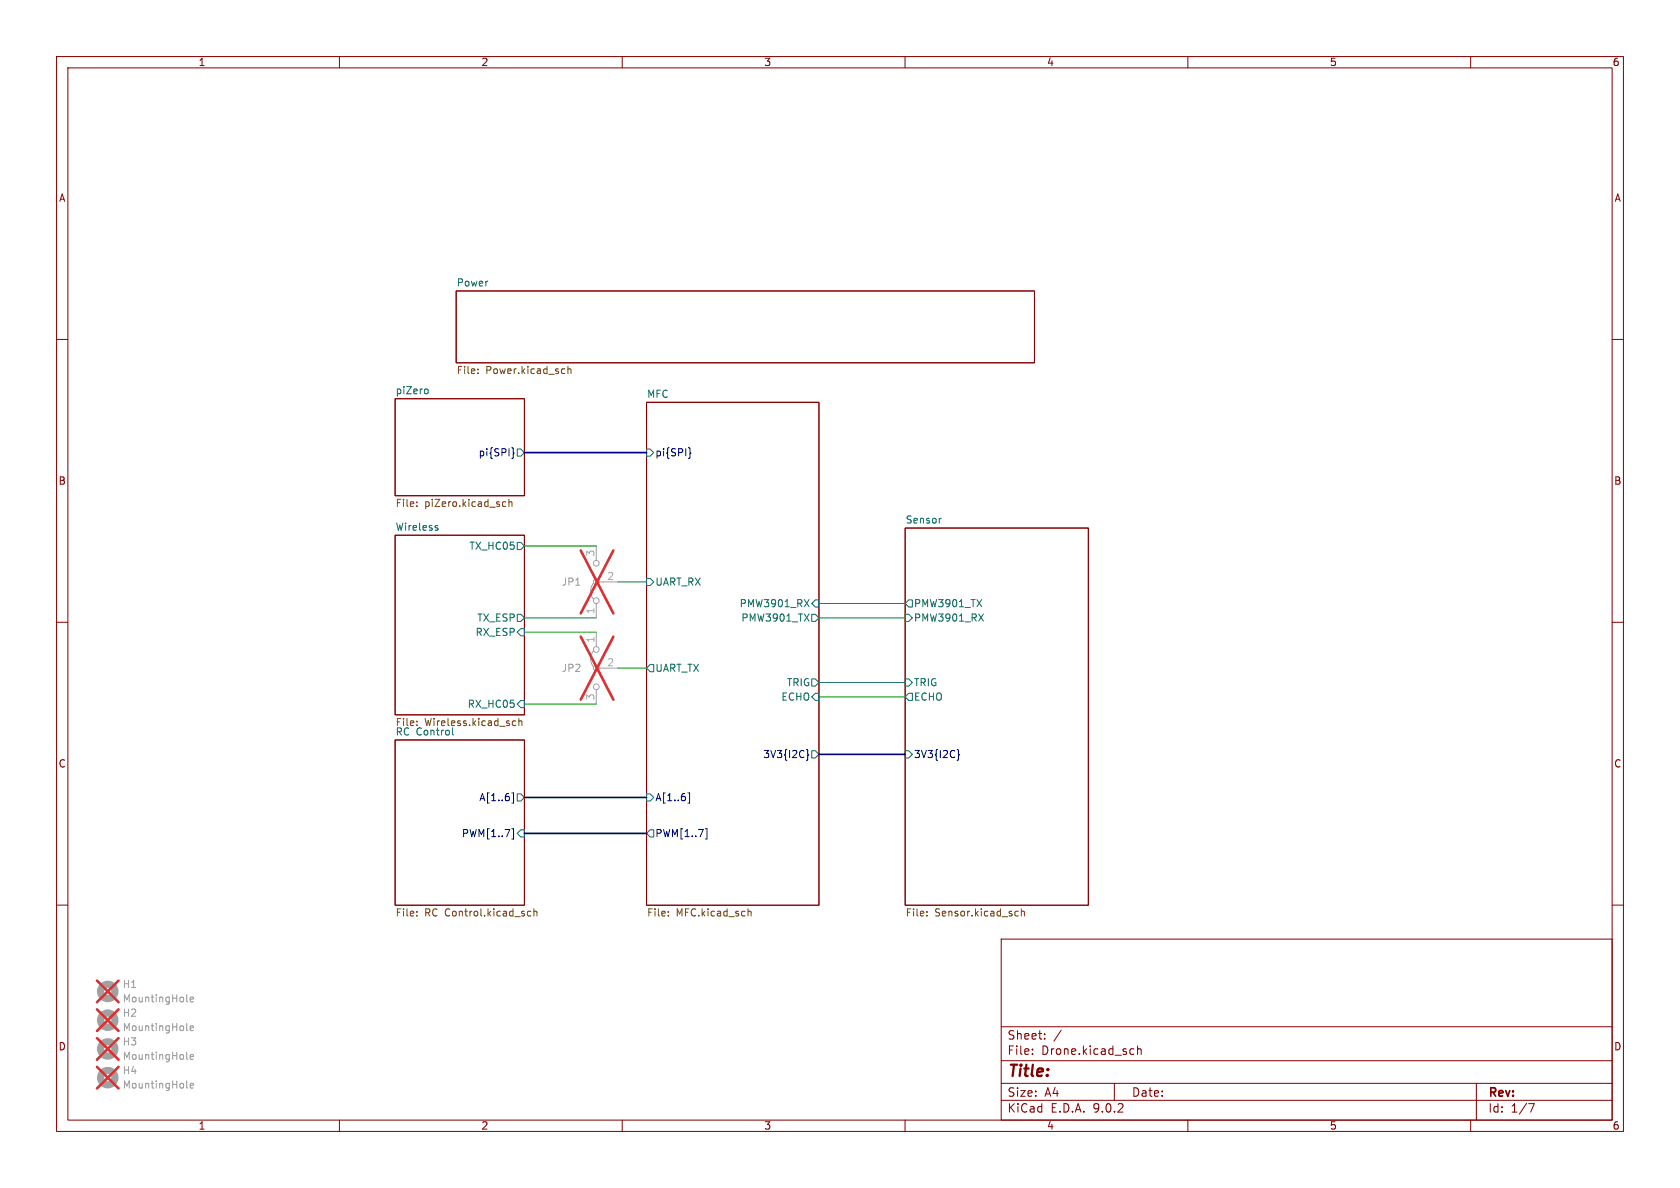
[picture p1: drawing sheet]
(kicad_sch
 (version 20250114)
 (generator "eeschema")
 (generator_version "9.0")
 (paper "A4")
 (lib_symbols
  (symbol "Jumper:Jumper_3_Bridged12"
   (pin_names
    (offset 0) (hide yes)) (exclude_from_sim no) (in_bom no) (on_board yes)
   (property "Reference" "JP" (at -2.54 -2.54 0) (effects (font (size 1.27 1.27))))
   (property "Value" "Jumper_3_Bridged12" (at 0 2.794 0) (effects (font (size 1.27 1.27))))
   (property "Footprint" "" (at 0 0 0) (effects (font (size 1.27 1.27)) (hide yes)))
   (property "Datasheet" "~" (at 0 0 0) (effects (font (size 1.27 1.27)) (hide yes)))
   (property "Description" "Jumper, 3-pole, pins 1+2 closed/bridged" (at 0 0 0) (effects (font (size 1.27 1.27)) (hide yes)))
   (symbol "Jumper_3_Bridged12_0_0"
    (circle (center -3.302 0) (radius 0.508) (stroke (width 0) (type default)) (fill (type none)))
    (circle (center 0 0) (radius 0.508) (stroke (width 0) (type default)) (fill (type none)))
    (circle (center 3.302 0) (radius 0.508) (stroke (width 0) (type default)) (fill (type none))))
   (symbol "Jumper_3_Bridged12_0_1"
    (arc (start -3.048 0.508) (mid -1.651 0.9912) (end -0.254 0.508) (stroke (width 0) (type default)) (fill (type none)))
    (polyline (pts (xy 0 -1.27) (xy 0 -0.508)) (stroke (width 0) (type default)) (fill (type none))))
   (symbol "Jumper_3_Bridged12_1_1"
    (pin passive line (at -6.35 0 0) (length 2.54) (name "A" (effects (font (size 1.27 1.27)))) (number "1" (effects (font (size 1.27 1.27)))))
    (pin passive line (at 0 -3.81 90) (length 2.54) (name "C" (effects (font (size 1.27 1.27)))) (number "2" (effects (font (size 1.27 1.27)))))
    (pin passive line (at 6.35 0 180) (length 2.54) (name "B" (effects (font (size 1.27 1.27)))) (number "3" (effects (font (size 1.27 1.27))))))
   (embedded_fonts no))
  (symbol "Mechanical:MountingHole"
   (pin_names
    (offset 1.016)) (exclude_from_sim no) (in_bom no) (on_board yes)
   (property "Reference" "H" (at 0 5.08 0) (effects (font (size 1.27 1.27))))
   (property "Value" "MountingHole" (at 0 3.175 0) (effects (font (size 1.27 1.27))))
   (property "Footprint" "" (at 0 0 0) (effects (font (size 1.27 1.27)) (hide yes)))
   (property "Datasheet" "~" (at 0 0 0) (effects (font (size 1.27 1.27)) (hide yes)))
   (property "Description" "Mounting Hole without connection" (at 0 0 0) (effects (font (size 1.27 1.27)) (hide yes)))
   (symbol "MountingHole_0_1"
    (circle (center 0 0) (radius 1.27) (stroke (width 1.27) (type default)) (fill (type none))))
   (embedded_fonts no)))
 (wire
  (pts (xy 92.71 111.76) (xy 105.41 111.76))
  (stroke (width 0) (type default)))
 (wire
  (pts (xy 144.78 109.22) (xy 160.02 109.22))
  (stroke (width 0) (type default)))
 (bus
  (pts (xy 92.71 80.01) (xy 114.3 80.01))
  (stroke (width 0) (type default)))
 (bus
  (pts (xy 92.71 147.32) (xy 114.3 147.32))
  (stroke (width 0) (type default)))
 (wire
  (pts (xy 92.71 96.52) (xy 105.41 96.52))
  (stroke (width 0) (type default)))
 (wire
  (pts (xy 109.22 118.11) (xy 114.3 118.11))
  (stroke (width 0) (type default)))
 (wire
  (pts (xy 144.78 120.65) (xy 160.02 120.65))
  (stroke (width 0) (type default)))
 (bus
  (pts (xy 144.78 133.35) (xy 160.02 133.35))
  (stroke (width 0) (type default)))
 (wire
  (pts (xy 92.71 109.22) (xy 105.41 109.22))
  (stroke (width 0) (type default)))
 (wire
  (pts (xy 144.78 123.19) (xy 160.02 123.19))
  (stroke (width 0) (type default)))
 (wire
  (pts (xy 92.71 124.46) (xy 105.41 124.46))
  (stroke (width 0) (type default)))
 (wire
  (pts (xy 144.78 106.68) (xy 160.02 106.68))
  (stroke (width 0) (type default)))
 (bus
  (pts (xy 92.71 140.97) (xy 114.3 140.97))
  (stroke (width 0) (type default)))
 (wire
  (pts (xy 109.22 102.87) (xy 114.3 102.87))
  (stroke (width 0) (type default)))
 (symbol
  (lib_id "Jumper:Jumper_3_Bridged12")
  (at 105.41 102.87 90)
  (unit 1)
  (exclude_from_sim no)
  (in_bom no)
  (on_board yes)
  (dnp yes)
  (fields_autoplaced yes)
  (property "Reference" "JP1" (at 102.87 102.8699 90) (effects (font (size 1.27 1.27)) (justify left)))
  (property "Value" "Jumper_3_Bridged12" (at 101.6 102.87 0) (effects (font (size 1.27 1.27)) (hide yes)))
  (property "Footprint" "Jumper:SolderJumper-3_P1.3mm_Bridged12_RoundedPad1.0x1.5mm" (at 105.41 102.87 0) (effects (font (size 1.27 1.27)) (hide yes)))
  (property "Datasheet" "~" (at 105.41 102.87 0) (effects (font (size 1.27 1.27)) (hide yes)))
  (property "Description" "Jumper, 3-pole, pins 1+2 closed/bridged" (at 105.41 102.87 0) (effects (font (size 1.27 1.27)) (hide yes)))
  (property "MANUFACTURER_PART_NUMBER" "" (at 105.41 102.87 90) (effects (font (size 1.27 1.27)) (hide yes)))
  (property "VENDOR" "" (at 105.41 102.87 90) (effects (font (size 1.27 1.27)) (hide yes)))
  (pin "1")
  (pin "2")
  (pin "3"))
 (symbol
  (lib_id "Jumper:Jumper_3_Bridged12")
  (at 105.41 118.11 90)
  (mirror x)
  (unit 1)
  (exclude_from_sim no)
  (in_bom no)
  (on_board yes)
  (dnp yes)
  (property "Reference" "JP2" (at 102.87 118.1101 90) (effects (font (size 1.27 1.27)) (justify left)))
  (property "Value" "Jumper_3_Bridged12" (at 101.6 118.11 0) (effects (font (size 1.27 1.27)) (hide yes)))
  (property "Footprint" "Jumper:SolderJumper-3_P1.3mm_Bridged12_RoundedPad1.0x1.5mm" (at 105.41 118.11 0) (effects (font (size 1.27 1.27)) (hide yes)))
  (property "Datasheet" "~" (at 105.41 118.11 0) (effects (font (size 1.27 1.27)) (hide yes)))
  (property "Description" "Jumper, 3-pole, pins 1+2 closed/bridged" (at 105.41 118.11 0) (effects (font (size 1.27 1.27)) (hide yes)))
  (property "MANUFACTURER_PART_NUMBER" "" (at 105.41 118.11 90) (effects (font (size 1.27 1.27)) (hide yes)))
  (property "VENDOR" "" (at 105.41 118.11 90) (effects (font (size 1.27 1.27)) (hide yes)))
  (pin "1")
  (pin "2")
  (pin "3"))
 (symbol
  (lib_id "Mechanical:MountingHole")
  (at 19.05 190.5 0)
  (unit 1)
  (exclude_from_sim no)
  (in_bom no)
  (on_board yes)
  (dnp yes)
  (fields_autoplaced yes)
  (property "Reference" "H4" (at 21.59 189.2299 0) (effects (font (size 1.27 1.27)) (justify left)))
  (property "Value" "MountingHole" (at 21.59 191.7699 0) (effects (font (size 1.27 1.27)) (justify left)))
  (property "Footprint" "MountingHole:MountingHole_2.2mm_M2" (at 19.05 190.5 0) (effects (font (size 1.27 1.27)) (hide yes)))
  (property "Datasheet" "~" (at 19.05 190.5 0) (effects (font (size 1.27 1.27)) (hide yes)))
  (property "Description" "Mounting Hole without connection" (at 19.05 190.5 0) (effects (font (size 1.27 1.27)) (hide yes)))
  (property "Mouser" "" (at 19.05 190.5 0) (effects (font (size 1.27 1.27)) (hide yes)))
  (property "Phụ Kiện 1" "" (at 19.05 190.5 0) (effects (font (size 1.27 1.27)) (hide yes)))
  (property "MANUFACTURER_PART_NUMBER" "" (at 19.05 190.5 0) (effects (font (size 1.27 1.27)) (hide yes)))
  (property "VENDOR" "" (at 19.05 190.5 0) (effects (font (size 1.27 1.27)) (hide yes))))
 (symbol
  (lib_id "Mechanical:MountingHole")
  (at 19.05 175.26 0)
  (unit 1)
  (exclude_from_sim no)
  (in_bom no)
  (on_board yes)
  (dnp yes)
  (fields_autoplaced yes)
  (property "Reference" "H1" (at 21.59 173.9899 0) (effects (font (size 1.27 1.27)) (justify left)))
  (property "Value" "MountingHole" (at 21.59 176.5299 0) (effects (font (size 1.27 1.27)) (justify left)))
  (property "Footprint" "MountingHole:MountingHole_2.2mm_M2" (at 19.05 175.26 0) (effects (font (size 1.27 1.27)) (hide yes)))
  (property "Datasheet" "~" (at 19.05 175.26 0) (effects (font (size 1.27 1.27)) (hide yes)))
  (property "Description" "Mounting Hole without connection" (at 19.05 175.26 0) (effects (font (size 1.27 1.27)) (hide yes)))
  (property "Mouser" "" (at 19.05 175.26 0) (effects (font (size 1.27 1.27)) (hide yes)))
  (property "Phụ Kiện 1" "" (at 19.05 175.26 0) (effects (font (size 1.27 1.27)) (hide yes)))
  (property "MANUFACTURER_PART_NUMBER" "" (at 19.05 175.26 0) (effects (font (size 1.27 1.27)) (hide yes)))
  (property "VENDOR" "" (at 19.05 175.26 0) (effects (font (size 1.27 1.27)) (hide yes))))
 (symbol
  (lib_id "Mechanical:MountingHole")
  (at 19.05 185.42 0)
  (unit 1)
  (exclude_from_sim no)
  (in_bom no)
  (on_board yes)
  (dnp yes)
  (fields_autoplaced yes)
  (property "Reference" "H3" (at 21.59 184.1499 0) (effects (font (size 1.27 1.27)) (justify left)))
  (property "Value" "MountingHole" (at 21.59 186.6899 0) (effects (font (size 1.27 1.27)) (justify left)))
  (property "Footprint" "MountingHole:MountingHole_2.2mm_M2" (at 19.05 185.42 0) (effects (font (size 1.27 1.27)) (hide yes)))
  (property "Datasheet" "~" (at 19.05 185.42 0) (effects (font (size 1.27 1.27)) (hide yes)))
  (property "Description" "Mounting Hole without connection" (at 19.05 185.42 0) (effects (font (size 1.27 1.27)) (hide yes)))
  (property "Mouser" "" (at 19.05 185.42 0) (effects (font (size 1.27 1.27)) (hide yes)))
  (property "Phụ Kiện 1" "" (at 19.05 185.42 0) (effects (font (size 1.27 1.27)) (hide yes)))
  (property "MANUFACTURER_PART_NUMBER" "" (at 19.05 185.42 0) (effects (font (size 1.27 1.27)) (hide yes)))
  (property "VENDOR" "" (at 19.05 185.42 0) (effects (font (size 1.27 1.27)) (hide yes))))
 (symbol
  (lib_id "Mechanical:MountingHole")
  (at 19.05 180.34 0)
  (unit 1)
  (exclude_from_sim no)
  (in_bom no)
  (on_board yes)
  (dnp yes)
  (fields_autoplaced yes)
  (property "Reference" "H2" (at 21.59 179.0699 0) (effects (font (size 1.27 1.27)) (justify left)))
  (property "Value" "MountingHole" (at 21.59 181.6099 0) (effects (font (size 1.27 1.27)) (justify left)))
  (property "Footprint" "MountingHole:MountingHole_2.2mm_M2" (at 19.05 180.34 0) (effects (font (size 1.27 1.27)) (hide yes)))
  (property "Datasheet" "~" (at 19.05 180.34 0) (effects (font (size 1.27 1.27)) (hide yes)))
  (property "Description" "Mounting Hole without connection" (at 19.05 180.34 0) (effects (font (size 1.27 1.27)) (hide yes)))
  (property "Mouser" "" (at 19.05 180.34 0) (effects (font (size 1.27 1.27)) (hide yes)))
  (property "Phụ Kiện 1" "" (at 19.05 180.34 0) (effects (font (size 1.27 1.27)) (hide yes)))
  (property "MANUFACTURER_PART_NUMBER" "" (at 19.05 180.34 0) (effects (font (size 1.27 1.27)) (hide yes)))
  (property "VENDOR" "" (at 19.05 180.34 0) (effects (font (size 1.27 1.27)) (hide yes))))
 (sheet
  (at 80.645 51.435)
  (size 102.235 12.7)
  (exclude_from_sim no)
  (in_bom yes)
  (on_board yes)
  (dnp no)
  (fields_autoplaced yes)
  (stroke (width 0.1524) (type solid))
  (fill (color 0 0 0 0.0000))
  (property "Sheetname" "Power" (at 80.645 50.7234 0) (effects (font (size 1.27 1.27)) (justify left bottom)))
  (property "Sheetfile" "Power.kicad_sch" (at 80.645 64.7196 0) (effects (font (size 1.27 1.27)) (justify left top))))
 (sheet
  (at 160.02 93.345)
  (size 32.385 66.675)
  (exclude_from_sim no)
  (in_bom yes)
  (on_board yes)
  (dnp no)
  (fields_autoplaced yes)
  (stroke (width 0.1524) (type solid))
  (fill (color 0 0 0 0.0000))
  (property "Sheetname" "Sensor" (at 160.02 92.6334 0) (effects (font (size 1.27 1.27)) (justify left bottom)))
  (property "Sheetfile" "Sensor.kicad_sch" (at 160.02 160.6046 0) (effects (font (size 1.27 1.27)) (justify left top)))
  (pin "ECHO" output (at 160.02 123.19 180) (effects (font (size 1.27 1.27)) (justify left)))
  (pin "TRIG" input (at 160.02 120.65 180) (effects (font (size 1.27 1.27)) (justify left)))
  (pin "3V3{I2C}" input (at 160.02 133.35 180) (effects (font (size 1.27 1.27)) (justify left)))
  (pin "PMW3901_RX" input (at 160.02 109.22 180) (effects (font (size 1.27 1.27)) (justify left)))
  (pin "PMW3901_TX" output (at 160.02 106.68 180) (effects (font (size 1.27 1.27)) (justify left))))
 (sheet
  (at 69.85 94.615)
  (size 22.86 31.75)
  (exclude_from_sim no)
  (in_bom yes)
  (on_board yes)
  (dnp no)
  (fields_autoplaced yes)
  (stroke (width 0.1524) (type solid))
  (fill (color 0 0 0 0.0000))
  (property "Sheetname" "Wireless" (at 69.85 93.9034 0) (effects (font (size 1.27 1.27)) (justify left bottom)))
  (property "Sheetfile" "Wireless.kicad_sch" (at 69.85 126.9496 0) (effects (font (size 1.27 1.27)) (justify left top)))
  (pin "RX_ESP" input (at 92.71 111.76 0) (effects (font (size 1.27 1.27)) (justify right)))
  (pin "RX_HC05" input (at 92.71 124.46 0) (effects (font (size 1.27 1.27)) (justify right)))
  (pin "TX_ESP" output (at 92.71 109.22 0) (effects (font (size 1.27 1.27)) (justify right)))
  (pin "TX_HC05" output (at 92.71 96.52 0) (effects (font (size 1.27 1.27)) (justify right))))
 (sheet
  (at 114.3 71.12)
  (size 30.48 88.9)
  (exclude_from_sim no)
  (in_bom yes)
  (on_board yes)
  (dnp no)
  (fields_autoplaced yes)
  (stroke (width 0.1524) (type solid))
  (fill (color 0 0 0 0.0000))
  (property "Sheetname" "MFC" (at 114.3 70.4084 0) (effects (font (size 1.27 1.27)) (justify left bottom)))
  (property "Sheetfile" "MFC.kicad_sch" (at 114.3 160.6046 0) (effects (font (size 1.27 1.27)) (justify left top)))
  (pin "A[1..6]" input (at 114.3 140.97 180) (effects (font (size 1.27 1.27)) (justify left)))
  (pin "pi{SPI}" input (at 114.3 80.01 180) (effects (font (size 1.27 1.27)) (justify left)))
  (pin "PMW3901_RX" input (at 144.78 106.68 0) (effects (font (size 1.27 1.27)) (justify right)))
  (pin "PMW3901_TX" output (at 144.78 109.22 0) (effects (font (size 1.27 1.27)) (justify right)))
  (pin "UART_RX" input (at 114.3 102.87 180) (effects (font (size 1.27 1.27)) (justify left)))
  (pin "UART_TX" output (at 114.3 118.11 180) (effects (font (size 1.27 1.27)) (justify left)))
  (pin "PWM[1..7]" output (at 114.3 147.32 180) (effects (font (size 1.27 1.27)) (justify left)))
  (pin "3V3{I2C}" output (at 144.78 133.35 0) (effects (font (size 1.27 1.27)) (justify right)))
  (pin "ECHO" input (at 144.78 123.19 0) (effects (font (size 1.27 1.27)) (justify right)))
  (pin "TRIG" output (at 144.78 120.65 0) (effects (font (size 1.27 1.27)) (justify right))))
 (sheet
  (at 69.85 70.485)
  (size 22.86 17.145)
  (exclude_from_sim no)
  (in_bom yes)
  (on_board yes)
  (dnp no)
  (fields_autoplaced yes)
  (stroke (width 0.1524) (type solid))
  (fill (color 0 0 0 0.0000))
  (property "Sheetname" "piZero" (at 69.85 69.7734 0) (effects (font (size 1.27 1.27)) (justify left bottom)))
  (property "Sheetfile" "piZero.kicad_sch" (at 69.85 88.2146 0) (effects (font (size 1.27 1.27)) (justify left top)))
  (pin "pi{SPI}" output (at 92.71 80.01 0) (effects (font (size 1.27 1.27)) (justify right))))
 (sheet
  (at 69.85 130.81)
  (size 22.86 29.21)
  (exclude_from_sim no)
  (in_bom yes)
  (on_board yes)
  (dnp no)
  (fields_autoplaced yes)
  (stroke (width 0.1524) (type solid))
  (fill (color 0 0 0 0.0000))
  (property "Sheetname" "RC Control" (at 69.85 130.0984 0) (effects (font (size 1.27 1.27)) (justify left bottom)))
  (property "Sheetfile" "RC Control.kicad_sch" (at 69.85 160.6046 0) (effects (font (size 1.27 1.27)) (justify left top)))
  (pin "A[1..6]" output (at 92.71 140.97 0) (effects (font (size 1.27 1.27)) (justify right)))
  (pin "PWM[1..7]" input (at 92.71 147.32 0) (effects (font (size 1.27 1.27)) (justify right))))
 (sheet_instances
  (path ""
   (page "1")))
 (embedded_fonts no))
